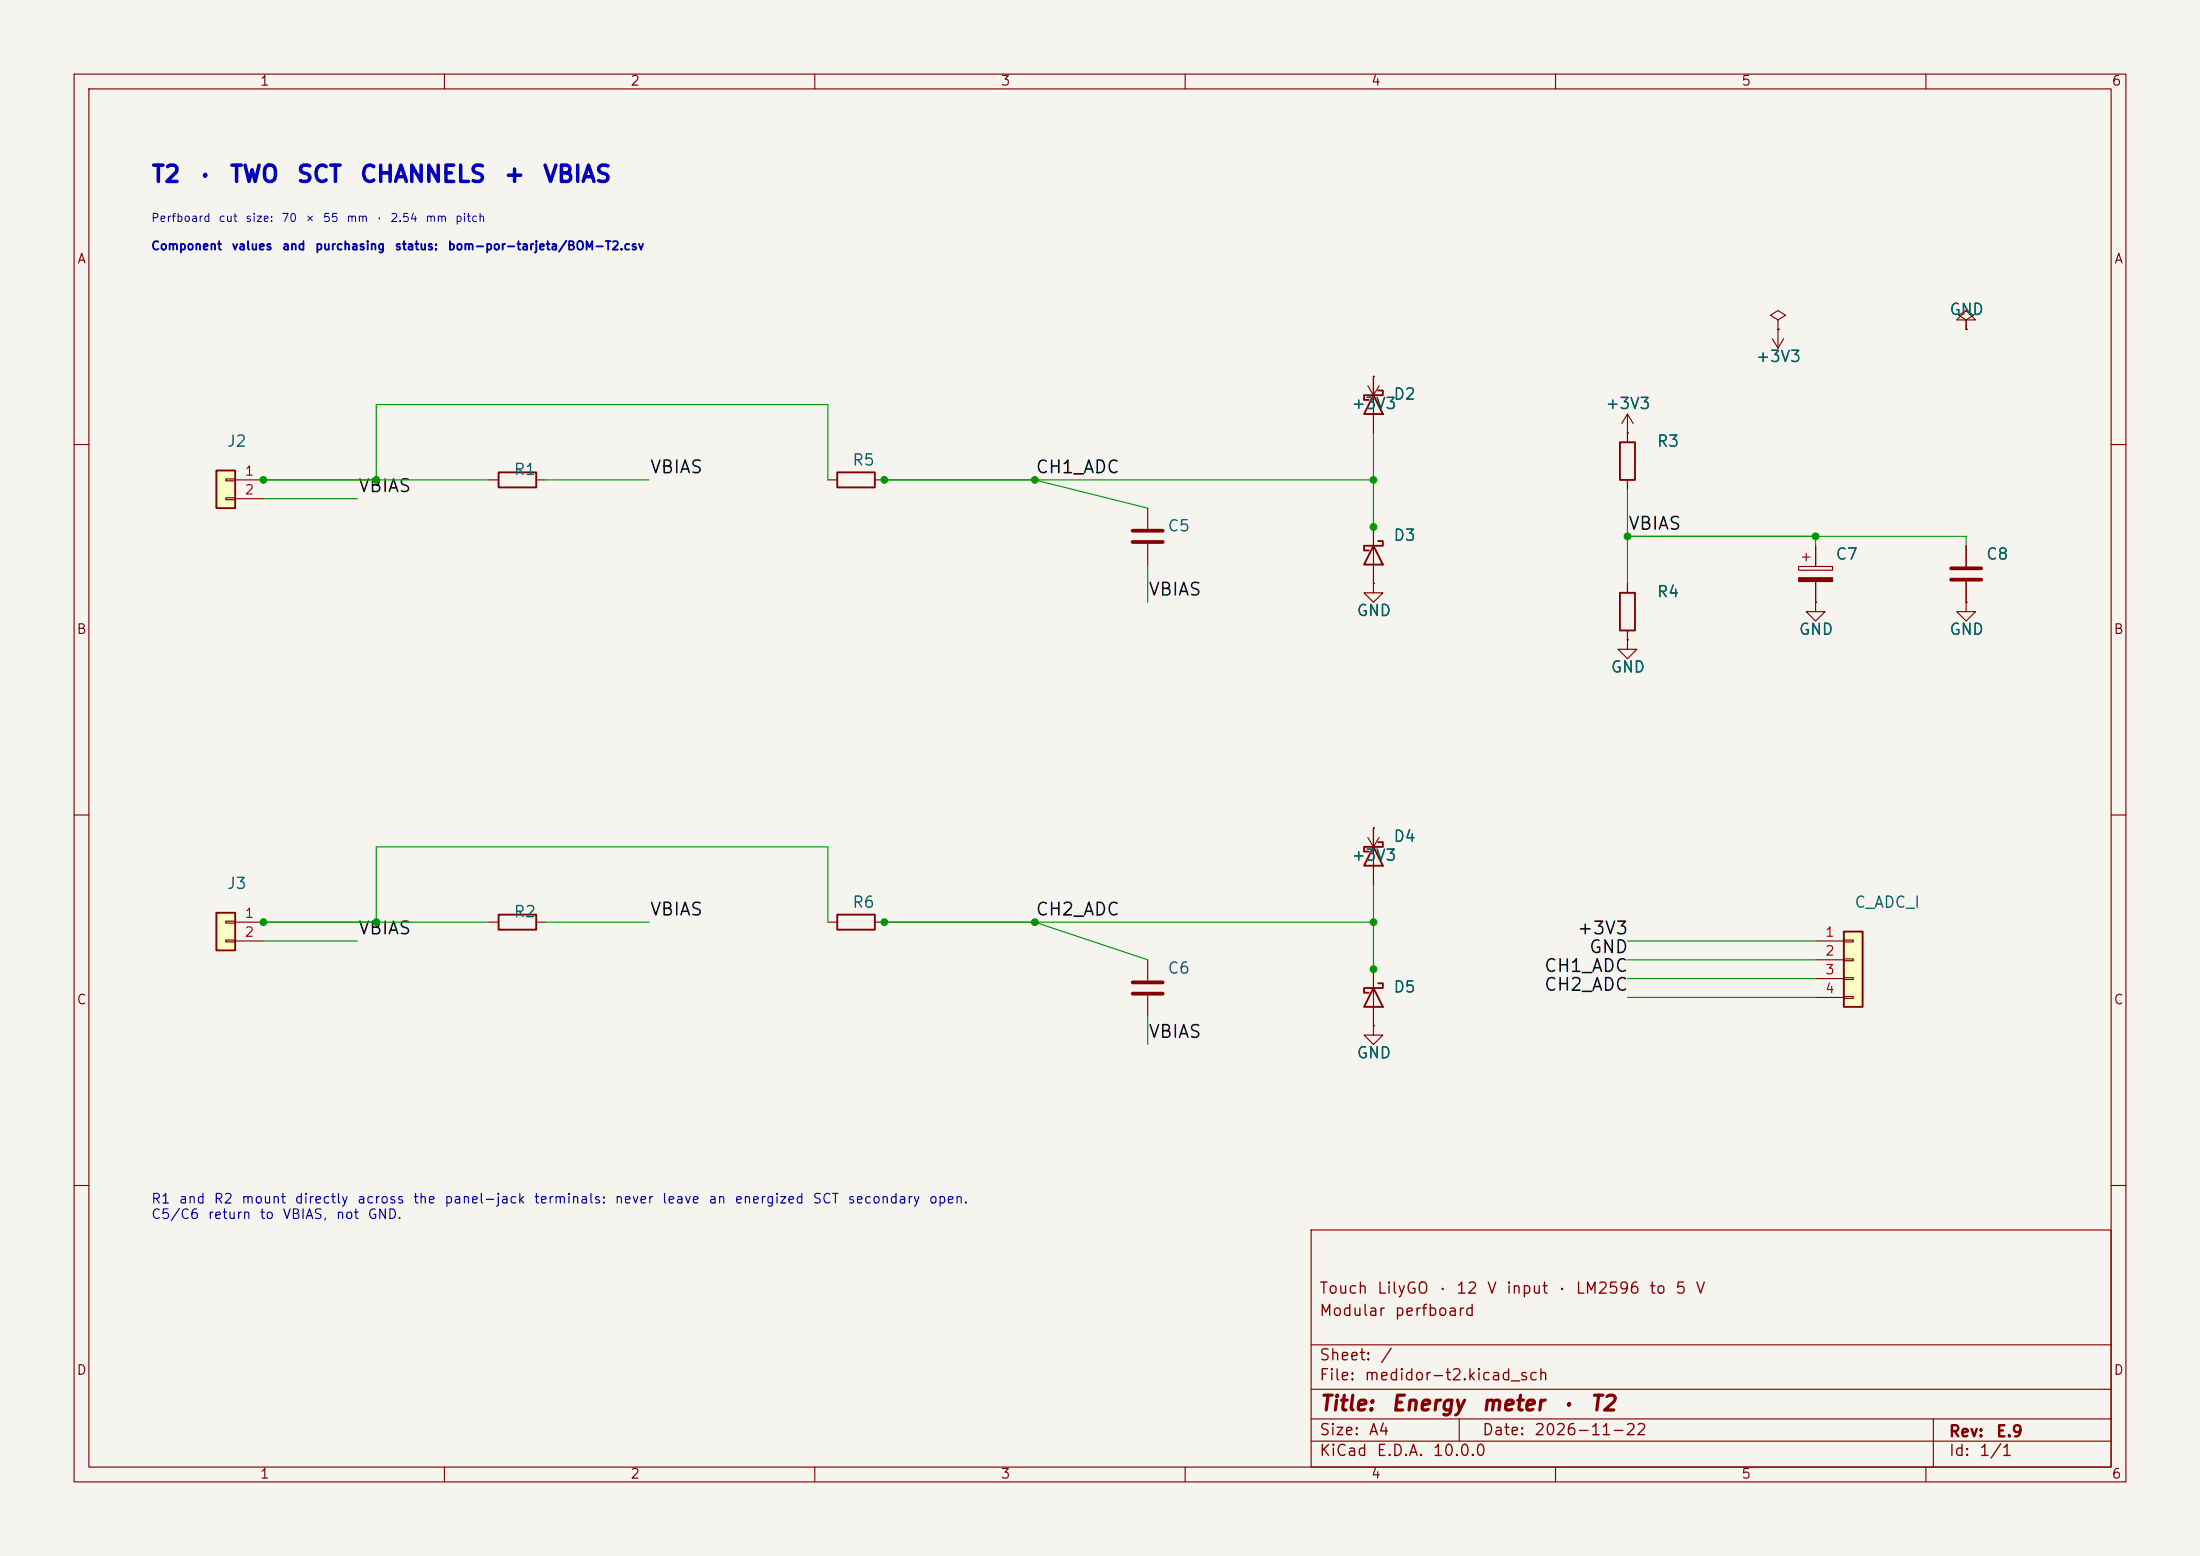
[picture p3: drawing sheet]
(kicad_sch
 (version 20250114)
 (generator "eeschema")
 (generator_version "9.0")
 (paper "A4")
 (title_block
  (title "Energy meter · T2")
  (date "2026-11-22")
  (rev "E.9")
  (company "")
  (comment 1 "Modular perfboard")
  (comment 2 "Touch LilyGO · 12 V input · LM2596 to 5 V"))
 (lib_symbols
  (symbol "Connector_Generic:Conn_01x02"
   (pin_names
    (offset 1.016) (hide yes)) (exclude_from_sim no) (in_bom yes) (on_board yes)
   (in_pos_files yes)
   (duplicate_pin_numbers_are_jumpers no)
   (property "Reference" "J" (at 0 2.54 0) (show_name no) (do_not_autoplace no) (effects (font (size 1.27 1.27))))
   (property "Value" "Conn_01x02" (at 0 -5.08 0) (show_name no) (do_not_autoplace no) (effects (font (size 1.27 1.27))))
   (property "Footprint" "" (at 0 0 0) (show_name no) (do_not_autoplace no) (hide yes) (effects (font (size 1.27 1.27))))
   (property "Datasheet" "" (at 0 0 0) (show_name no) (do_not_autoplace no) (hide yes) (effects (font (size 1.27 1.27))))
   (property "Description" "Generic connector, single row, 01x02, script generated (kicad-library-utils/schlib/autogen/connector/)" (at 0 0 0) (show_name no) (do_not_autoplace no) (hide yes) (effects (font (size 1.27 1.27))))
   (symbol "Conn_01x02_1_1"
    (rectangle (start -1.27 1.27) (end 1.27 -3.81) (stroke (width 0.254) (type default)) (fill (type background)))
    (rectangle (start -1.27 0.127) (end 0 -0.127) (stroke (width 0.1524) (type default)) (fill (type none)))
    (rectangle (start -1.27 -2.413) (end 0 -2.667) (stroke (width 0.1524) (type default)) (fill (type none)))
    (pin passive line (at -5.08 0 0) (length 3.81) (name "Pin_1" (effects (font (size 1.27 1.27)))) (number "1" (effects (font (size 1.27 1.27)))))
    (pin passive line (at -5.08 -2.54 0) (length 3.81) (name "Pin_2" (effects (font (size 1.27 1.27)))) (number "2" (effects (font (size 1.27 1.27))))))
   (embedded_fonts no))
  (symbol "Device:R"
   (pin_numbers (hide yes))
   (pin_names
    (offset 0)) (exclude_from_sim no) (in_bom yes) (on_board yes)
   (in_pos_files yes)
   (duplicate_pin_numbers_are_jumpers no)
   (property "Reference" "R" (at 2.032 0 90) (show_name no) (do_not_autoplace no) (effects (font (size 1.27 1.27))))
   (property "Value" "R" (at 0 0 90) (show_name no) (do_not_autoplace no) (effects (font (size 1.27 1.27))))
   (property "Footprint" "" (at -1.778 0 90) (show_name no) (do_not_autoplace no) (hide yes) (effects (font (size 1.27 1.27))))
   (property "Datasheet" "" (at 0 0 0) (show_name no) (do_not_autoplace no) (hide yes) (effects (font (size 1.27 1.27))))
   (property "Description" "Resistor" (at 0 0 0) (show_name no) (do_not_autoplace no) (hide yes) (effects (font (size 1.27 1.27))))
   (symbol "R_0_1"
    (rectangle (start -1.016 -2.54) (end 1.016 2.54) (stroke (width 0.254) (type default)) (fill (type none))))
   (symbol "R_1_1"
    (pin passive line (at 0 3.81 270) (length 1.27) (name "" (effects (font (size 1.27 1.27)))) (number "1" (effects (font (size 1.27 1.27)))))
    (pin passive line (at 0 -3.81 90) (length 1.27) (name "" (effects (font (size 1.27 1.27)))) (number "2" (effects (font (size 1.27 1.27))))))
   (embedded_fonts no))
  (symbol "Device:C"
   (pin_numbers (hide yes))
   (pin_names
    (offset 0.254)) (exclude_from_sim no) (in_bom yes) (on_board yes)
   (in_pos_files yes)
   (duplicate_pin_numbers_are_jumpers no)
   (property "Reference" "C" (at 0.635 2.54 0) (show_name no) (do_not_autoplace no) (effects (font (size 1.27 1.27)) (justify left)))
   (property "Value" "C" (at 0.635 -2.54 0) (show_name no) (do_not_autoplace no) (effects (font (size 1.27 1.27)) (justify left)))
   (property "Footprint" "" (at 0.9652 -3.81 0) (show_name no) (do_not_autoplace no) (hide yes) (effects (font (size 1.27 1.27))))
   (property "Datasheet" "" (at 0 0 0) (show_name no) (do_not_autoplace no) (hide yes) (effects (font (size 1.27 1.27))))
   (property "Description" "Unpolarized capacitor" (at 0 0 0) (show_name no) (do_not_autoplace no) (hide yes) (effects (font (size 1.27 1.27))))
   (symbol "C_0_1"
    (polyline (pts (xy -2.032 0.762) (xy 2.032 0.762)) (stroke (width 0.508) (type default)) (fill (type none)))
    (polyline (pts (xy -2.032 -0.762) (xy 2.032 -0.762)) (stroke (width 0.508) (type default)) (fill (type none))))
   (symbol "C_1_1"
    (pin passive line (at 0 3.81 270) (length 2.794) (name "" (effects (font (size 1.27 1.27)))) (number "1" (effects (font (size 1.27 1.27)))))
    (pin passive line (at 0 -3.81 90) (length 2.794) (name "" (effects (font (size 1.27 1.27)))) (number "2" (effects (font (size 1.27 1.27))))))
   (embedded_fonts no))
  (symbol "Device:D_Schottky"
   (pin_numbers (hide yes))
   (pin_names
    (offset 1.016) (hide yes)) (exclude_from_sim no) (in_bom yes) (on_board yes)
   (in_pos_files yes)
   (duplicate_pin_numbers_are_jumpers no)
   (property "Reference" "D" (at 0 2.54 0) (show_name no) (do_not_autoplace no) (effects (font (size 1.27 1.27))))
   (property "Value" "D_Schottky" (at 0 -2.54 0) (show_name no) (do_not_autoplace no) (effects (font (size 1.27 1.27))))
   (property "Footprint" "" (at 0 0 0) (show_name no) (do_not_autoplace no) (hide yes) (effects (font (size 1.27 1.27))))
   (property "Datasheet" "" (at 0 0 0) (show_name no) (do_not_autoplace no) (hide yes) (effects (font (size 1.27 1.27))))
   (property "Description" "Schottky diode" (at 0 0 0) (show_name no) (do_not_autoplace no) (hide yes) (effects (font (size 1.27 1.27))))
   (symbol "D_Schottky_0_1"
    (polyline (pts (xy -1.905 0.635) (xy -1.905 1.27) (xy -1.27 1.27) (xy -1.27 -1.27) (xy -0.635 -1.27) (xy -0.635 -0.635)) (stroke (width 0.254) (type default)) (fill (type none)))
    (polyline (pts (xy 1.27 1.27) (xy 1.27 -1.27) (xy -1.27 0) (xy 1.27 1.27)) (stroke (width 0.254) (type default)) (fill (type none)))
    (polyline (pts (xy 1.27 0) (xy -1.27 0)) (stroke (width 0) (type default)) (fill (type none))))
   (symbol "D_Schottky_1_1"
    (pin passive line (at -3.81 0 0) (length 2.54) (name "K" (effects (font (size 1.27 1.27)))) (number "1" (effects (font (size 1.27 1.27)))))
    (pin passive line (at 3.81 0 180) (length 2.54) (name "A" (effects (font (size 1.27 1.27)))) (number "2" (effects (font (size 1.27 1.27))))))
   (embedded_fonts no))
  (symbol "power:GND"
   (power global)
   (pin_numbers (hide yes))
   (pin_names
    (offset 0) (hide yes)) (exclude_from_sim no) (in_bom yes) (on_board yes)
   (in_pos_files yes)
   (duplicate_pin_numbers_are_jumpers no)
   (property "Reference" "#PWR" (at 0 -6.35 0) (show_name no) (do_not_autoplace no) (hide yes) (effects (font (size 1.27 1.27))))
   (property "Value" "GND" (at 0 -3.81 0) (show_name no) (do_not_autoplace no) (effects (font (size 1.27 1.27))))
   (property "Footprint" "" (at 0 0 0) (show_name no) (do_not_autoplace no) (hide yes) (effects (font (size 1.27 1.27))))
   (property "Datasheet" "" (at 0 0 0) (show_name no) (do_not_autoplace no) (hide yes) (effects (font (size 1.27 1.27))))
   (property "Description" "Power symbol creates a global label with name \"GND\" , ground" (at 0 0 0) (show_name no) (do_not_autoplace no) (hide yes) (effects (font (size 1.27 1.27))))
   (symbol "GND_0_1"
    (polyline (pts (xy 0 0) (xy 0 -1.27) (xy 1.27 -1.27) (xy 0 -2.54) (xy -1.27 -1.27) (xy 0 -1.27)) (stroke (width 0) (type default)) (fill (type none))))
   (symbol "GND_1_1"
    (pin power_in line (at 0 0 270) (length 0) (name "" (effects (font (size 1.27 1.27)))) (number "1" (effects (font (size 1.27 1.27))))))
   (embedded_fonts no))
  (symbol "power:+3V3"
   (power global)
   (pin_numbers (hide yes))
   (pin_names
    (offset 0) (hide yes)) (exclude_from_sim no) (in_bom yes) (on_board yes)
   (in_pos_files yes)
   (duplicate_pin_numbers_are_jumpers no)
   (property "Reference" "#PWR" (at 0 -3.81 0) (show_name no) (do_not_autoplace no) (hide yes) (effects (font (size 1.27 1.27))))
   (property "Value" "+3V3" (at 0 3.556 0) (show_name no) (do_not_autoplace no) (effects (font (size 1.27 1.27))))
   (property "Footprint" "" (at 0 0 0) (show_name no) (do_not_autoplace no) (hide yes) (effects (font (size 1.27 1.27))))
   (property "Datasheet" "" (at 0 0 0) (show_name no) (do_not_autoplace no) (hide yes) (effects (font (size 1.27 1.27))))
   (property "Description" "Power symbol creates a global label with name \"+3V3\"" (at 0 0 0) (show_name no) (do_not_autoplace no) (hide yes) (effects (font (size 1.27 1.27))))
   (symbol "+3V3_0_1"
    (polyline (pts (xy -0.762 1.27) (xy 0 2.54)) (stroke (width 0) (type default)) (fill (type none)))
    (polyline (pts (xy 0 2.54) (xy 0.762 1.27)) (stroke (width 0) (type default)) (fill (type none)))
    (polyline (pts (xy 0 0) (xy 0 2.54)) (stroke (width 0) (type default)) (fill (type none))))
   (symbol "+3V3_1_1"
    (pin power_in line (at 0 0 90) (length 0) (name "" (effects (font (size 1.27 1.27)))) (number "1" (effects (font (size 1.27 1.27))))))
   (embedded_fonts no))
  (symbol "Device:C_Polarized"
   (pin_numbers (hide yes))
   (pin_names
    (offset 0.254)) (exclude_from_sim no) (in_bom yes) (on_board yes)
   (in_pos_files yes)
   (duplicate_pin_numbers_are_jumpers no)
   (property "Reference" "C" (at 0.635 2.54 0) (show_name no) (do_not_autoplace no) (effects (font (size 1.27 1.27)) (justify left)))
   (property "Value" "C_Polarized" (at 0.635 -2.54 0) (show_name no) (do_not_autoplace no) (effects (font (size 1.27 1.27)) (justify left)))
   (property "Footprint" "" (at 0.9652 -3.81 0) (show_name no) (do_not_autoplace no) (hide yes) (effects (font (size 1.27 1.27))))
   (property "Datasheet" "" (at 0 0 0) (show_name no) (do_not_autoplace no) (hide yes) (effects (font (size 1.27 1.27))))
   (property "Description" "Polarized capacitor" (at 0 0 0) (show_name no) (do_not_autoplace no) (hide yes) (effects (font (size 1.27 1.27))))
   (symbol "C_Polarized_0_1"
    (rectangle (start -2.286 0.508) (end 2.286 1.016) (stroke (width 0) (type default)) (fill (type none)))
    (polyline (pts (xy -1.778 2.286) (xy -0.762 2.286)) (stroke (width 0) (type default)) (fill (type none)))
    (polyline (pts (xy -1.27 2.794) (xy -1.27 1.778)) (stroke (width 0) (type default)) (fill (type none)))
    (rectangle (start 2.286 -0.508) (end -2.286 -1.016) (stroke (width 0) (type default)) (fill (type outline))))
   (symbol "C_Polarized_1_1"
    (pin passive line (at 0 3.81 270) (length 2.794) (name "" (effects (font (size 1.27 1.27)))) (number "1" (effects (font (size 1.27 1.27)))))
    (pin passive line (at 0 -3.81 90) (length 2.794) (name "" (effects (font (size 1.27 1.27)))) (number "2" (effects (font (size 1.27 1.27))))))
   (embedded_fonts no))
  (symbol "Connector_Generic:Conn_01x04"
   (pin_names
    (offset 1.016) (hide yes)) (exclude_from_sim no) (in_bom yes) (on_board yes)
   (in_pos_files yes)
   (duplicate_pin_numbers_are_jumpers no)
   (property "Reference" "J" (at 0 5.08 0) (show_name no) (do_not_autoplace no) (effects (font (size 1.27 1.27))))
   (property "Value" "Conn_01x04" (at 0 -7.62 0) (show_name no) (do_not_autoplace no) (effects (font (size 1.27 1.27))))
   (property "Footprint" "" (at 0 0 0) (show_name no) (do_not_autoplace no) (hide yes) (effects (font (size 1.27 1.27))))
   (property "Datasheet" "" (at 0 0 0) (show_name no) (do_not_autoplace no) (hide yes) (effects (font (size 1.27 1.27))))
   (property "Description" "Generic connector, single row, 01x04, script generated (kicad-library-utils/schlib/autogen/connector/)" (at 0 0 0) (show_name no) (do_not_autoplace no) (hide yes) (effects (font (size 1.27 1.27))))
   (symbol "Conn_01x04_1_1"
    (rectangle (start -1.27 3.81) (end 1.27 -6.35) (stroke (width 0.254) (type default)) (fill (type background)))
    (rectangle (start -1.27 2.667) (end 0 2.413) (stroke (width 0.1524) (type default)) (fill (type none)))
    (rectangle (start -1.27 0.127) (end 0 -0.127) (stroke (width 0.1524) (type default)) (fill (type none)))
    (rectangle (start -1.27 -2.413) (end 0 -2.667) (stroke (width 0.1524) (type default)) (fill (type none)))
    (rectangle (start -1.27 -4.953) (end 0 -5.207) (stroke (width 0.1524) (type default)) (fill (type none)))
    (pin passive line (at -5.08 2.54 0) (length 3.81) (name "Pin_1" (effects (font (size 1.27 1.27)))) (number "1" (effects (font (size 1.27 1.27)))))
    (pin passive line (at -5.08 0 0) (length 3.81) (name "Pin_2" (effects (font (size 1.27 1.27)))) (number "2" (effects (font (size 1.27 1.27)))))
    (pin passive line (at -5.08 -2.54 0) (length 3.81) (name "Pin_3" (effects (font (size 1.27 1.27)))) (number "3" (effects (font (size 1.27 1.27)))))
    (pin passive line (at -5.08 -5.08 0) (length 3.81) (name "Pin_4" (effects (font (size 1.27 1.27)))) (number "4" (effects (font (size 1.27 1.27))))))
   (embedded_fonts no))
  (symbol "power:PWR_FLAG"
   (power global)
   (pin_numbers (hide yes))
   (pin_names
    (offset 0) (hide yes)) (exclude_from_sim no) (in_bom yes) (on_board yes)
   (in_pos_files yes)
   (duplicate_pin_numbers_are_jumpers no)
   (property "Reference" "#FLG" (at 0 1.905 0) (show_name no) (do_not_autoplace no) (hide yes) (effects (font (size 1.27 1.27))))
   (property "Value" "PWR_FLAG" (at 0 3.81 0) (show_name no) (do_not_autoplace no) (effects (font (size 1.27 1.27))))
   (property "Footprint" "" (at 0 0 0) (show_name no) (do_not_autoplace no) (hide yes) (effects (font (size 1.27 1.27))))
   (property "Datasheet" "" (at 0 0 0) (show_name no) (do_not_autoplace no) (hide yes) (effects (font (size 1.27 1.27))))
   (property "Description" "Special symbol for telling ERC where power comes from" (at 0 0 0) (show_name no) (do_not_autoplace no) (hide yes) (effects (font (size 1.27 1.27))))
   (symbol "PWR_FLAG_0_0"
    (pin power_out line (at 0 0 90) (length 0) (name "" (effects (font (size 1.27 1.27)))) (number "1" (effects (font (size 1.27 1.27))))))
   (symbol "PWR_FLAG_0_1"
    (polyline (pts (xy 0 0) (xy 0 1.27) (xy -1.016 1.905) (xy 0 2.54) (xy 1.016 1.905) (xy 0 1.27)) (stroke (width 0) (type default)) (fill (type none))))
   (embedded_fonts no)))
 (junction
  (at 35.56 64.77)
  (diameter 0)
  (color 0 0 0 0))
 (junction
  (at 35.56 124.46)
  (diameter 0)
  (color 0 0 0 0))
 (junction
  (at 50.8 64.77)
  (diameter 0)
  (color 0 0 0 0))
 (junction
  (at 50.8 124.46)
  (diameter 0)
  (color 0 0 0 0))
 (junction
  (at 119.38 64.77)
  (diameter 0)
  (color 0 0 0 0))
 (junction
  (at 119.38 124.46)
  (diameter 0)
  (color 0 0 0 0))
 (junction
  (at 139.7 64.77)
  (diameter 0)
  (color 0 0 0 0))
 (junction
  (at 139.7 124.46)
  (diameter 0)
  (color 0 0 0 0))
 (junction
  (at 185.42 64.77)
  (diameter 0)
  (color 0 0 0 0))
 (junction
  (at 185.42 71.12)
  (diameter 0)
  (color 0 0 0 0))
 (junction
  (at 185.42 124.46)
  (diameter 0)
  (color 0 0 0 0))
 (junction
  (at 185.42 130.81)
  (diameter 0)
  (color 0 0 0 0))
 (junction
  (at 219.71 72.39)
  (diameter 0)
  (color 0 0 0 0))
 (junction
  (at 245.11 72.39)
  (diameter 0)
  (color 0 0 0 0))
 (wire
  (pts (xy 35.56 64.77) (xy 66.04 64.77))
  (stroke (width 0) (type default)))
 (wire
  (pts (xy 73.66 64.77) (xy 87.63 64.77))
  (stroke (width 0) (type default)))
 (wire
  (pts (xy 35.56 64.77) (xy 50.8 64.77))
  (stroke (width 0) (type default)))
 (wire
  (pts (xy 50.8 64.77) (xy 50.8 54.61))
  (stroke (width 0) (type default)))
 (wire
  (pts (xy 50.8 54.61) (xy 111.76 54.61))
  (stroke (width 0) (type default)))
 (wire
  (pts (xy 111.76 54.61) (xy 111.76 64.77))
  (stroke (width 0) (type default)))
 (wire
  (pts (xy 119.38 64.77) (xy 139.7 64.77))
  (stroke (width 0) (type default)))
 (wire
  (pts (xy 139.7 64.77) (xy 154.94 68.58))
  (stroke (width 0) (type default)))
 (wire
  (pts (xy 154.94 76.2) (xy 154.94 81.28))
  (stroke (width 0) (type default)))
 (wire
  (pts (xy 119.38 64.77) (xy 185.42 64.77))
  (stroke (width 0) (type default)))
 (wire
  (pts (xy 185.42 64.77) (xy 185.42 71.12))
  (stroke (width 0) (type default)))
 (wire
  (pts (xy 185.42 71.12) (xy 185.42 58.42))
  (stroke (width 0) (type default)))
 (wire
  (pts (xy 35.56 67.31) (xy 48.26 67.31))
  (stroke (width 0) (type default)))
 (wire
  (pts (xy 35.56 124.46) (xy 66.04 124.46))
  (stroke (width 0) (type default)))
 (wire
  (pts (xy 73.66 124.46) (xy 87.63 124.46))
  (stroke (width 0) (type default)))
 (wire
  (pts (xy 35.56 124.46) (xy 50.8 124.46))
  (stroke (width 0) (type default)))
 (wire
  (pts (xy 50.8 124.46) (xy 50.8 114.3))
  (stroke (width 0) (type default)))
 (wire
  (pts (xy 50.8 114.3) (xy 111.76 114.3))
  (stroke (width 0) (type default)))
 (wire
  (pts (xy 111.76 114.3) (xy 111.76 124.46))
  (stroke (width 0) (type default)))
 (wire
  (pts (xy 119.38 124.46) (xy 139.7 124.46))
  (stroke (width 0) (type default)))
 (wire
  (pts (xy 139.7 124.46) (xy 154.94 129.54))
  (stroke (width 0) (type default)))
 (wire
  (pts (xy 154.94 137.16) (xy 154.94 140.97))
  (stroke (width 0) (type default)))
 (wire
  (pts (xy 119.38 124.46) (xy 185.42 124.46))
  (stroke (width 0) (type default)))
 (wire
  (pts (xy 185.42 124.46) (xy 185.42 130.81))
  (stroke (width 0) (type default)))
 (wire
  (pts (xy 185.42 130.81) (xy 185.42 119.38))
  (stroke (width 0) (type default)))
 (wire
  (pts (xy 35.56 127) (xy 48.26 127))
  (stroke (width 0) (type default)))
 (wire
  (pts (xy 219.71 66.04) (xy 219.71 72.39))
  (stroke (width 0) (type default)))
 (wire
  (pts (xy 219.71 72.39) (xy 219.71 78.74))
  (stroke (width 0) (type default)))
 (wire
  (pts (xy 245.11 73.66) (xy 245.11 72.39))
  (stroke (width 0) (type default)))
 (wire
  (pts (xy 219.71 72.39) (xy 245.11 72.39))
  (stroke (width 0) (type default)))
 (wire
  (pts (xy 265.43 73.66) (xy 265.43 72.39))
  (stroke (width 0) (type default)))
 (wire
  (pts (xy 219.71 72.39) (xy 265.43 72.39))
  (stroke (width 0) (type default)))
 (wire
  (pts (xy 245.11 127) (xy 219.71 127))
  (stroke (width 0) (type default)))
 (wire
  (pts (xy 245.11 129.54) (xy 219.71 129.54))
  (stroke (width 0) (type default)))
 (wire
  (pts (xy 245.11 132.08) (xy 219.71 132.08))
  (stroke (width 0) (type default)))
 (wire
  (pts (xy 245.11 134.62) (xy 219.71 134.62))
  (stroke (width 0) (type default)))
 (text "T2 · TWO SCT CHANNELS + VBIAS"
  (exclude_from_sim no)
  (at 20.32 25.4 0)
  (effects (font (size 2.2 2.2)
    (bold yes)) (justify left bottom)))
 (text "Perfboard cut size: 70 × 55 mm · 2.54 mm pitch"
  (exclude_from_sim no)
  (at 20.32 30.48 0)
  (effects (font (size 1.1 1.1)) (justify left bottom)))
 (text "Component values and purchasing status: bom-por-tarjeta/BOM-T2.csv"
  (exclude_from_sim no)
  (at 20.32 34.29 0)
  (effects (font (size 1.15 1.15)
    (bold yes)) (justify left bottom)))
 (symbol
  (lib_id "Connector_Generic:Conn_01x02")
  (at 30.48 64.77 0)
  (mirror y)
  (unit 1)
  (exclude_from_sim no)
  (in_bom yes)
  (on_board yes)
  (dnp no)
  (property "Reference" "J2" (at 30.48 59.69 0) (effects (font (size 1.5 1.5)) (justify right)))
  (property "Value" "SCT-013-000 CH1 · T/S" (at 33.02 67.31 0) (effects (font (size 1.5 1.5)) (justify right) (hide yes)))
  (property "Footprint" "Connector_JST:JST_XH_B2B-XH-A_1x02_P2.50mm_Vertical" (at 30.48 64.77 0) (effects (font (size 1.5 1.5)) (hide yes)))
  (property "Datasheet" "" (at 30.48 64.77 0) (effects (font (size 1.5 1.5)) (hide yes)))
  (pin "1")
  (pin "2"))
 (symbol
  (lib_id "Device:R")
  (at 69.85 64.77 90)
  (unit 1)
  (exclude_from_sim no)
  (in_bom yes)
  (on_board yes)
  (dnp no)
  (property "Reference" "R1" (at 72.39 63.5 90) (effects (font (size 1.5 1.5)) (justify left)))
  (property "Value" "22Ω 1% burden" (at 72.39 67.31 90) (effects (font (size 1.5 1.5)) (justify left) (hide yes)))
  (property "Footprint" "Resistor_THT:R_Axial_DIN0207_L6.3mm_D2.5mm_P10.16mm_Horizontal" (at 69.85 64.77 0) (effects (font (size 1.5 1.5)) (hide yes)))
  (property "Datasheet" "" (at 69.85 64.77 0) (effects (font (size 1.5 1.5)) (hide yes)))
  (pin "1")
  (pin "2"))
 (label "VBIAS"
  (at 87.63 64.77 0)
  (effects (font (size 1.7 1.7)) (justify left bottom)))
 (symbol
  (lib_id "Device:R")
  (at 115.57 64.77 90)
  (unit 1)
  (exclude_from_sim no)
  (in_bom yes)
  (on_board yes)
  (dnp no)
  (property "Reference" "R5" (at 118.11 62.23 90) (effects (font (size 1.5 1.5)) (justify left)))
  (property "Value" "3.3k 1%" (at 118.11 67.31 90) (effects (font (size 1.5 1.5)) (justify left) (hide yes)))
  (property "Footprint" "Resistor_THT:R_Axial_DIN0207_L6.3mm_D2.5mm_P10.16mm_Horizontal" (at 115.57 64.77 0) (effects (font (size 1.5 1.5)) (hide yes)))
  (property "Datasheet" "" (at 115.57 64.77 0) (effects (font (size 1.5 1.5)) (hide yes)))
  (pin "1")
  (pin "2"))
 (label "CH1_ADC"
  (at 139.7 64.77 0)
  (effects (font (size 1.7 1.7)) (justify left bottom)))
 (symbol
  (lib_id "Device:C")
  (at 154.94 72.39 0)
  (unit 1)
  (exclude_from_sim no)
  (in_bom yes)
  (on_board yes)
  (dnp no)
  (property "Reference" "C5" (at 157.48 71.12 0) (effects (font (size 1.5 1.5)) (justify left)))
  (property "Value" "47n 5%" (at 157.48 74.93 0) (effects (font (size 1.5 1.5)) (justify left) (hide yes)))
  (property "Footprint" "Capacitor_THT:C_Disc_D5.0mm_W2.5mm_P5.00mm" (at 154.94 72.39 0) (effects (font (size 1.5 1.5)) (hide yes)))
  (property "Datasheet" "" (at 154.94 72.39 0) (effects (font (size 1.5 1.5)) (hide yes)))
  (pin "1")
  (pin "2"))
 (label "VBIAS"
  (at 154.94 81.28 0)
  (effects (font (size 1.7 1.7)) (justify left bottom)))
 (symbol
  (lib_id "Device:D_Schottky")
  (at 185.42 74.93 270)
  (unit 1)
  (exclude_from_sim no)
  (in_bom yes)
  (on_board yes)
  (dnp no)
  (property "Reference" "D3" (at 187.96 72.39 270) (effects (font (size 1.5 1.5)) (justify right)))
  (property "Value" "BAT85" (at 187.96 77.47 270) (effects (font (size 1.5 1.5)) (justify right) (hide yes)))
  (property "Footprint" "Diode_THT:D_DO-35_SOD27_P7.62mm_Horizontal" (at 185.42 74.93 0) (effects (font (size 1.5 1.5)) (hide yes)))
  (property "Datasheet" "" (at 185.42 74.93 0) (effects (font (size 1.5 1.5)) (hide yes)))
  (pin "1")
  (pin "2"))
 (symbol
  (lib_id "Device:D_Schottky")
  (at 185.42 54.61 270)
  (unit 1)
  (exclude_from_sim no)
  (in_bom yes)
  (on_board yes)
  (dnp no)
  (property "Reference" "D2" (at 187.96 53.34 270) (effects (font (size 1.5 1.5)) (justify right)))
  (property "Value" "BAT85" (at 187.96 57.15 270) (effects (font (size 1.5 1.5)) (justify right) (hide yes)))
  (property "Footprint" "Diode_THT:D_DO-35_SOD27_P7.62mm_Horizontal" (at 185.42 54.61 0) (effects (font (size 1.5 1.5)) (hide yes)))
  (property "Datasheet" "" (at 185.42 54.61 0) (effects (font (size 1.5 1.5)) (hide yes)))
  (pin "1")
  (pin "2"))
 (symbol
  (lib_id "power:GND")
  (at 185.42 78.74 0)
  (unit 1)
  (exclude_from_sim no)
  (in_bom no)
  (on_board yes)
  (dnp no)
  (property "Reference" "#PWR001" (at 185.42 78.74 0) (effects (font (size 1.5 1.5)) (hide yes)))
  (property "Value" "GND" (at 185.42 82.55 0) (effects (font (size 1.5 1.5))))
  (property "Footprint" "" (at 185.42 78.74 0) (effects (font (size 1.5 1.5)) (hide yes)))
  (property "Datasheet" "" (at 185.42 78.74 0) (effects (font (size 1.5 1.5)) (hide yes)))
  (pin "1"))
 (symbol
  (lib_id "power:+3V3")
  (at 185.42 50.8 180)
  (unit 1)
  (exclude_from_sim no)
  (in_bom no)
  (on_board yes)
  (dnp no)
  (property "Reference" "#PWR002" (at 185.42 50.8 0) (effects (font (size 1.5 1.5)) (hide yes)))
  (property "Value" "+3V3" (at 185.42 54.61 0) (effects (font (size 1.5 1.5))))
  (property "Footprint" "" (at 185.42 50.8 0) (effects (font (size 1.5 1.5)) (hide yes)))
  (property "Datasheet" "" (at 185.42 50.8 0) (effects (font (size 1.5 1.5)) (hide yes)))
  (pin "1"))
 (label "VBIAS"
  (at 48.26 67.31 0)
  (effects (font (size 1.7 1.7)) (justify left bottom)))
 (symbol
  (lib_id "Connector_Generic:Conn_01x02")
  (at 30.48 124.46 0)
  (mirror y)
  (unit 1)
  (exclude_from_sim no)
  (in_bom yes)
  (on_board yes)
  (dnp no)
  (property "Reference" "J3" (at 30.48 119.38 0) (effects (font (size 1.5 1.5)) (justify right)))
  (property "Value" "SCT-013-000 CH2 · T/S" (at 33.02 127 0) (effects (font (size 1.5 1.5)) (justify right) (hide yes)))
  (property "Footprint" "Connector_JST:JST_XH_B2B-XH-A_1x02_P2.50mm_Vertical" (at 30.48 124.46 0) (effects (font (size 1.5 1.5)) (hide yes)))
  (property "Datasheet" "" (at 30.48 124.46 0) (effects (font (size 1.5 1.5)) (hide yes)))
  (pin "1")
  (pin "2"))
 (symbol
  (lib_id "Device:R")
  (at 69.85 124.46 90)
  (unit 1)
  (exclude_from_sim no)
  (in_bom yes)
  (on_board yes)
  (dnp no)
  (property "Reference" "R2" (at 72.39 123.19 90) (effects (font (size 1.5 1.5)) (justify left)))
  (property "Value" "47Ω 1% burden" (at 72.39 127 90) (effects (font (size 1.5 1.5)) (justify left) (hide yes)))
  (property "Footprint" "Resistor_THT:R_Axial_DIN0207_L6.3mm_D2.5mm_P10.16mm_Horizontal" (at 69.85 124.46 0) (effects (font (size 1.5 1.5)) (hide yes)))
  (property "Datasheet" "" (at 69.85 124.46 0) (effects (font (size 1.5 1.5)) (hide yes)))
  (pin "1")
  (pin "2"))
 (label "VBIAS"
  (at 87.63 124.46 0)
  (effects (font (size 1.7 1.7)) (justify left bottom)))
 (symbol
  (lib_id "Device:R")
  (at 115.57 124.46 90)
  (unit 1)
  (exclude_from_sim no)
  (in_bom yes)
  (on_board yes)
  (dnp no)
  (property "Reference" "R6" (at 118.11 121.92 90) (effects (font (size 1.5 1.5)) (justify left)))
  (property "Value" "3.3k 1%" (at 118.11 127 90) (effects (font (size 1.5 1.5)) (justify left) (hide yes)))
  (property "Footprint" "Resistor_THT:R_Axial_DIN0207_L6.3mm_D2.5mm_P10.16mm_Horizontal" (at 115.57 124.46 0) (effects (font (size 1.5 1.5)) (hide yes)))
  (property "Datasheet" "" (at 115.57 124.46 0) (effects (font (size 1.5 1.5)) (hide yes)))
  (pin "1")
  (pin "2"))
 (label "CH2_ADC"
  (at 139.7 124.46 0)
  (effects (font (size 1.7 1.7)) (justify left bottom)))
 (symbol
  (lib_id "Device:C")
  (at 154.94 133.35 0)
  (unit 1)
  (exclude_from_sim no)
  (in_bom yes)
  (on_board yes)
  (dnp no)
  (property "Reference" "C6" (at 157.48 130.81 0) (effects (font (size 1.5 1.5)) (justify left)))
  (property "Value" "47n 5%" (at 157.48 134.62 0) (effects (font (size 1.5 1.5)) (justify left) (hide yes)))
  (property "Footprint" "Capacitor_THT:C_Disc_D5.0mm_W2.5mm_P5.00mm" (at 154.94 133.35 0) (effects (font (size 1.5 1.5)) (hide yes)))
  (property "Datasheet" "" (at 154.94 133.35 0) (effects (font (size 1.5 1.5)) (hide yes)))
  (pin "1")
  (pin "2"))
 (label "VBIAS"
  (at 154.94 140.97 0)
  (effects (font (size 1.7 1.7)) (justify left bottom)))
 (symbol
  (lib_id "Device:D_Schottky")
  (at 185.42 134.62 270)
  (unit 1)
  (exclude_from_sim no)
  (in_bom yes)
  (on_board yes)
  (dnp no)
  (property "Reference" "D5" (at 187.96 133.35 270) (effects (font (size 1.5 1.5)) (justify right)))
  (property "Value" "BAT85" (at 187.96 137.16 270) (effects (font (size 1.5 1.5)) (justify right) (hide yes)))
  (property "Footprint" "Diode_THT:D_DO-35_SOD27_P7.62mm_Horizontal" (at 185.42 134.62 0) (effects (font (size 1.5 1.5)) (hide yes)))
  (property "Datasheet" "" (at 185.42 134.62 0) (effects (font (size 1.5 1.5)) (hide yes)))
  (pin "1")
  (pin "2"))
 (symbol
  (lib_id "Device:D_Schottky")
  (at 185.42 115.57 270)
  (unit 1)
  (exclude_from_sim no)
  (in_bom yes)
  (on_board yes)
  (dnp no)
  (property "Reference" "D4" (at 187.96 113.03 270) (effects (font (size 1.5 1.5)) (justify right)))
  (property "Value" "BAT85" (at 187.96 116.84 270) (effects (font (size 1.5 1.5)) (justify right) (hide yes)))
  (property "Footprint" "Diode_THT:D_DO-35_SOD27_P7.62mm_Horizontal" (at 185.42 115.57 0) (effects (font (size 1.5 1.5)) (hide yes)))
  (property "Datasheet" "" (at 185.42 115.57 0) (effects (font (size 1.5 1.5)) (hide yes)))
  (pin "1")
  (pin "2"))
 (symbol
  (lib_id "power:GND")
  (at 185.42 138.43 0)
  (unit 1)
  (exclude_from_sim no)
  (in_bom no)
  (on_board yes)
  (dnp no)
  (property "Reference" "#PWR003" (at 185.42 138.43 0) (effects (font (size 1.5 1.5)) (hide yes)))
  (property "Value" "GND" (at 185.42 142.24 0) (effects (font (size 1.5 1.5))))
  (property "Footprint" "" (at 185.42 138.43 0) (effects (font (size 1.5 1.5)) (hide yes)))
  (property "Datasheet" "" (at 185.42 138.43 0) (effects (font (size 1.5 1.5)) (hide yes)))
  (pin "1"))
 (symbol
  (lib_id "power:+3V3")
  (at 185.42 111.76 180)
  (unit 1)
  (exclude_from_sim no)
  (in_bom no)
  (on_board yes)
  (dnp no)
  (property "Reference" "#PWR004" (at 185.42 111.76 0) (effects (font (size 1.5 1.5)) (hide yes)))
  (property "Value" "+3V3" (at 185.42 115.57 0) (effects (font (size 1.5 1.5))))
  (property "Footprint" "" (at 185.42 111.76 0) (effects (font (size 1.5 1.5)) (hide yes)))
  (property "Datasheet" "" (at 185.42 111.76 0) (effects (font (size 1.5 1.5)) (hide yes)))
  (pin "1"))
 (label "VBIAS"
  (at 48.26 127 0)
  (effects (font (size 1.7 1.7)) (justify left bottom)))
 (symbol
  (lib_id "Device:R")
  (at 219.71 62.23 0)
  (unit 1)
  (exclude_from_sim no)
  (in_bom yes)
  (on_board yes)
  (dnp no)
  (property "Reference" "R3" (at 223.52 59.69 0) (effects (font (size 1.5 1.5)) (justify left)))
  (property "Value" "15k 1%" (at 223.52 63.5 0) (effects (font (size 1.5 1.5)) (justify left) (hide yes)))
  (property "Footprint" "Resistor_THT:R_Axial_DIN0207_L6.3mm_D2.5mm_P10.16mm_Horizontal" (at 219.71 62.23 0) (effects (font (size 1.5 1.5)) (hide yes)))
  (property "Datasheet" "" (at 219.71 62.23 0) (effects (font (size 1.5 1.5)) (hide yes)))
  (pin "1")
  (pin "2"))
 (symbol
  (lib_id "Device:R")
  (at 219.71 82.55 0)
  (unit 1)
  (exclude_from_sim no)
  (in_bom yes)
  (on_board yes)
  (dnp no)
  (property "Reference" "R4" (at 223.52 80.01 0) (effects (font (size 1.5 1.5)) (justify left)))
  (property "Value" "10k 1%" (at 223.52 83.82 0) (effects (font (size 1.5 1.5)) (justify left) (hide yes)))
  (property "Footprint" "Resistor_THT:R_Axial_DIN0207_L6.3mm_D2.5mm_P10.16mm_Horizontal" (at 219.71 82.55 0) (effects (font (size 1.5 1.5)) (hide yes)))
  (property "Datasheet" "" (at 219.71 82.55 0) (effects (font (size 1.5 1.5)) (hide yes)))
  (pin "1")
  (pin "2"))
 (symbol
  (lib_id "power:+3V3")
  (at 219.71 58.42 0)
  (unit 1)
  (exclude_from_sim no)
  (in_bom no)
  (on_board yes)
  (dnp no)
  (property "Reference" "#PWR005" (at 219.71 58.42 0) (effects (font (size 1.5 1.5)) (hide yes)))
  (property "Value" "+3V3" (at 219.71 54.61 0) (effects (font (size 1.5 1.5))))
  (property "Footprint" "" (at 219.71 58.42 0) (effects (font (size 1.5 1.5)) (hide yes)))
  (property "Datasheet" "" (at 219.71 58.42 0) (effects (font (size 1.5 1.5)) (hide yes)))
  (pin "1"))
 (label "VBIAS"
  (at 219.71 72.39 0)
  (effects (font (size 1.7 1.7)) (justify left bottom)))
 (symbol
  (lib_id "power:GND")
  (at 219.71 86.36 0)
  (unit 1)
  (exclude_from_sim no)
  (in_bom no)
  (on_board yes)
  (dnp no)
  (property "Reference" "#PWR006" (at 219.71 86.36 0) (effects (font (size 1.5 1.5)) (hide yes)))
  (property "Value" "GND" (at 219.71 90.17 0) (effects (font (size 1.5 1.5))))
  (property "Footprint" "" (at 219.71 86.36 0) (effects (font (size 1.5 1.5)) (hide yes)))
  (property "Datasheet" "" (at 219.71 86.36 0) (effects (font (size 1.5 1.5)) (hide yes)))
  (pin "1"))
 (symbol
  (lib_id "Device:C_Polarized")
  (at 245.11 77.47 0)
  (unit 1)
  (exclude_from_sim no)
  (in_bom yes)
  (on_board yes)
  (dnp no)
  (property "Reference" "C7" (at 247.65 74.93 0) (effects (font (size 1.5 1.5)) (justify left)))
  (property "Value" "10u 16V" (at 247.65 78.74 0) (effects (font (size 1.5 1.5)) (justify left) (hide yes)))
  (property "Footprint" "Capacitor_THT:CP_Radial_D5.0mm_P2.00mm" (at 245.11 77.47 0) (effects (font (size 1.5 1.5)) (hide yes)))
  (property "Datasheet" "" (at 245.11 77.47 0) (effects (font (size 1.5 1.5)) (hide yes)))
  (pin "1")
  (pin "2"))
 (symbol
  (lib_id "Device:C")
  (at 265.43 77.47 0)
  (unit 1)
  (exclude_from_sim no)
  (in_bom yes)
  (on_board yes)
  (dnp no)
  (property "Reference" "C8" (at 267.97 74.93 0) (effects (font (size 1.5 1.5)) (justify left)))
  (property "Value" "100n" (at 267.97 78.74 0) (effects (font (size 1.5 1.5)) (justify left) (hide yes)))
  (property "Footprint" "Capacitor_THT:C_Disc_D5.0mm_W2.5mm_P5.00mm" (at 265.43 77.47 0) (effects (font (size 1.5 1.5)) (hide yes)))
  (property "Datasheet" "" (at 265.43 77.47 0) (effects (font (size 1.5 1.5)) (hide yes)))
  (pin "1")
  (pin "2"))
 (symbol
  (lib_id "power:GND")
  (at 245.11 81.28 0)
  (unit 1)
  (exclude_from_sim no)
  (in_bom no)
  (on_board yes)
  (dnp no)
  (property "Reference" "#PWR007" (at 245.11 81.28 0) (effects (font (size 1.5 1.5)) (hide yes)))
  (property "Value" "GND" (at 245.11 85.09 0) (effects (font (size 1.5 1.5))))
  (property "Footprint" "" (at 245.11 81.28 0) (effects (font (size 1.5 1.5)) (hide yes)))
  (property "Datasheet" "" (at 245.11 81.28 0) (effects (font (size 1.5 1.5)) (hide yes)))
  (pin "1"))
 (symbol
  (lib_id "power:GND")
  (at 265.43 81.28 0)
  (unit 1)
  (exclude_from_sim no)
  (in_bom no)
  (on_board yes)
  (dnp no)
  (property "Reference" "#PWR008" (at 265.43 81.28 0) (effects (font (size 1.5 1.5)) (hide yes)))
  (property "Value" "GND" (at 265.43 85.09 0) (effects (font (size 1.5 1.5))))
  (property "Footprint" "" (at 265.43 81.28 0) (effects (font (size 1.5 1.5)) (hide yes)))
  (property "Datasheet" "" (at 265.43 81.28 0) (effects (font (size 1.5 1.5)) (hide yes)))
  (pin "1"))
 (symbol
  (lib_id "Connector_Generic:Conn_01x04")
  (at 250.19 129.54 0)
  (unit 1)
  (exclude_from_sim no)
  (in_bom yes)
  (on_board yes)
  (dnp no)
  (property "Reference" "C_ADC_I" (at 250.19 121.92 0) (effects (font (size 1.5 1.5)) (justify left)))
  (property "Value" "+3V3 / GND / CH1 / CH2" (at 252.73 132.08 0) (effects (font (size 1.5 1.5)) (justify left) (hide yes)))
  (property "Footprint" "Connector_JST:JST_XH_B4B-XH-A_1x04_P2.50mm_Vertical" (at 250.19 129.54 0) (effects (font (size 1.5 1.5)) (hide yes)))
  (property "Datasheet" "" (at 250.19 129.54 0) (effects (font (size 1.5 1.5)) (hide yes)))
  (pin "1")
  (pin "2")
  (pin "3")
  (pin "4"))
 (label "+3V3"
  (at 219.71 127 180)
  (effects (font (size 1.7 1.7)) (justify right bottom)))
 (label "GND"
  (at 219.71 129.54 180)
  (effects (font (size 1.7 1.7)) (justify right bottom)))
 (label "CH1_ADC"
  (at 219.71 132.08 180)
  (effects (font (size 1.7 1.7)) (justify right bottom)))
 (label "CH2_ADC"
  (at 219.71 134.62 180)
  (effects (font (size 1.7 1.7)) (justify right bottom)))
 (symbol
  (lib_id "power:+3V3")
  (at 240.03 44.45 180)
  (unit 1)
  (exclude_from_sim no)
  (in_bom no)
  (on_board yes)
  (dnp no)
  (property "Reference" "#PWR009" (at 240.03 44.45 0) (effects (font (size 1.5 1.5)) (hide yes)))
  (property "Value" "+3V3" (at 240.03 48.26 0) (effects (font (size 1.5 1.5))))
  (property "Footprint" "" (at 240.03 44.45 0) (effects (font (size 1.5 1.5)) (hide yes)))
  (property "Datasheet" "" (at 240.03 44.45 0) (effects (font (size 1.5 1.5)) (hide yes)))
  (pin "1"))
 (symbol
  (lib_id "power:PWR_FLAG")
  (at 240.03 44.45 0)
  (unit 1)
  (exclude_from_sim no)
  (in_bom no)
  (on_board yes)
  (dnp no)
  (property "Reference" "#FLG01" (at 240.03 44.45 0) (effects (font (size 1.5 1.5)) (hide yes)))
  (property "Value" "PWR_FLAG" (at 240.03 40.64 0) (effects (font (size 1.5 1.5)) (hide yes)))
  (property "Footprint" "" (at 240.03 44.45 0) (effects (font (size 1.5 1.5)) (hide yes)))
  (property "Datasheet" "" (at 240.03 44.45 0) (effects (font (size 1.5 1.5)) (hide yes)))
  (pin "1"))
 (symbol
  (lib_id "power:GND")
  (at 265.43 44.45 180)
  (unit 1)
  (exclude_from_sim no)
  (in_bom no)
  (on_board yes)
  (dnp no)
  (property "Reference" "#PWR010" (at 265.43 44.45 0) (effects (font (size 1.5 1.5)) (hide yes)))
  (property "Value" "GND" (at 265.43 41.91 0) (effects (font (size 1.5 1.5))))
  (property "Footprint" "" (at 265.43 44.45 0) (effects (font (size 1.5 1.5)) (hide yes)))
  (property "Datasheet" "" (at 265.43 44.45 0) (effects (font (size 1.5 1.5)) (hide yes)))
  (pin "1"))
 (symbol
  (lib_id "power:PWR_FLAG")
  (at 265.43 44.45 0)
  (unit 1)
  (exclude_from_sim no)
  (in_bom no)
  (on_board yes)
  (dnp no)
  (property "Reference" "#FLG02" (at 265.43 44.45 0) (effects (font (size 1.5 1.5)) (hide yes)))
  (property "Value" "PWR_FLAG" (at 265.43 40.64 0) (effects (font (size 1.5 1.5)) (hide yes)))
  (property "Footprint" "" (at 265.43 44.45 0) (effects (font (size 1.5 1.5)) (hide yes)))
  (property "Datasheet" "" (at 265.43 44.45 0) (effects (font (size 1.5 1.5)) (hide yes)))
  (pin "1"))
 (text "R1 and R2 mount directly across the panel-jack terminals: never leave an energized SCT secondary open.\nC5/C6 return to VBIAS, not GND."
  (exclude_from_sim no)
  (at 20.32 165.1 0)
  (effects (font (size 1.3 1.3)) (justify left bottom)))
 (sheet_instances
  (path ""
   (page "1")))
 (embedded_fonts no))
